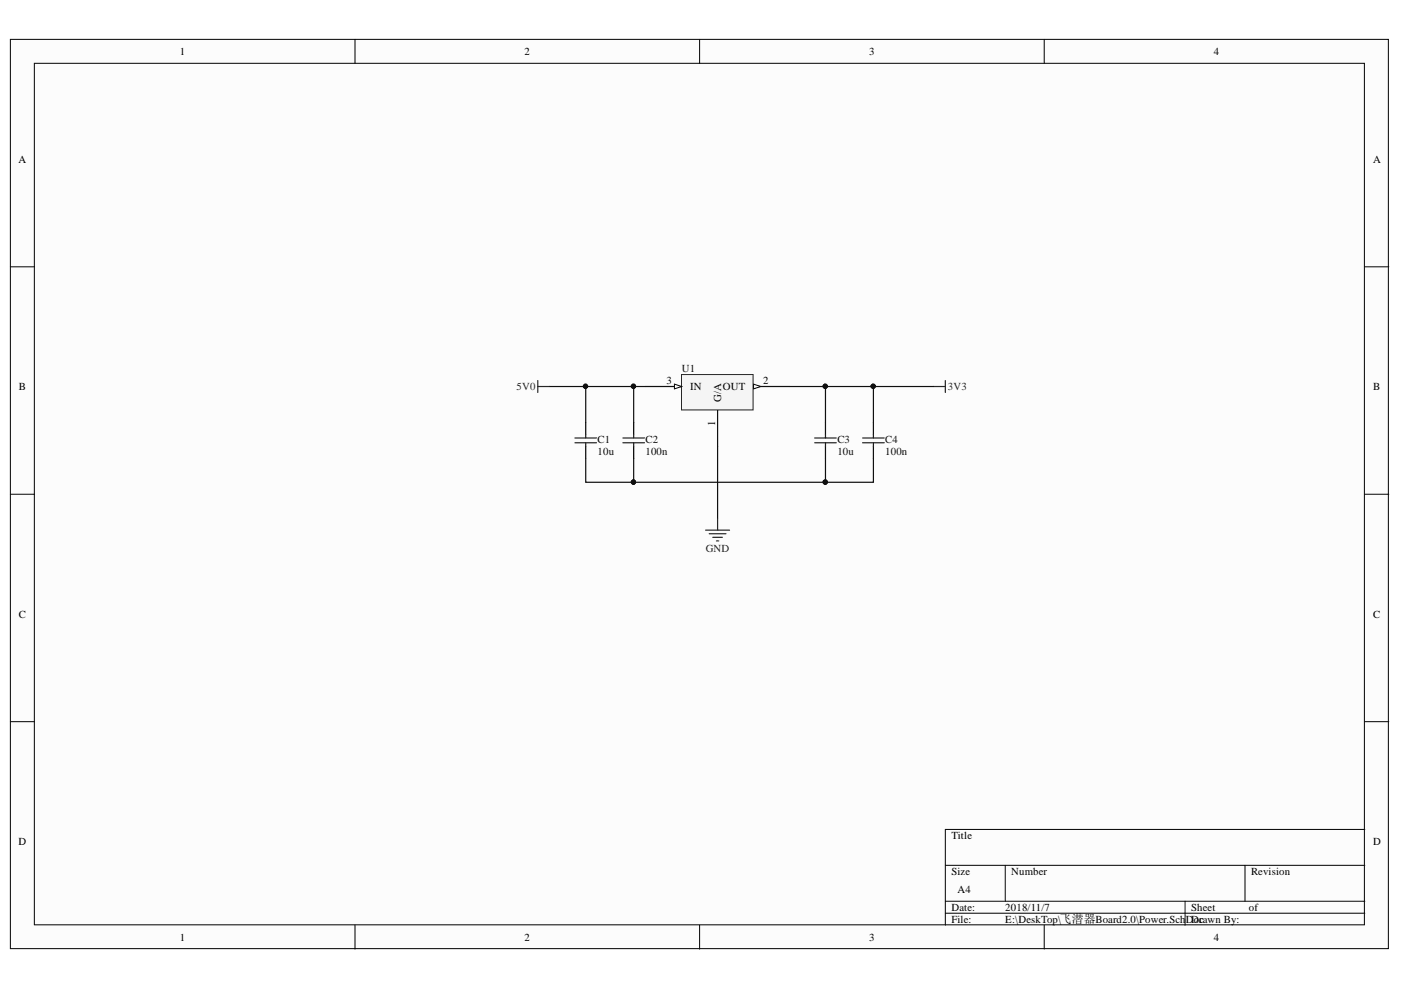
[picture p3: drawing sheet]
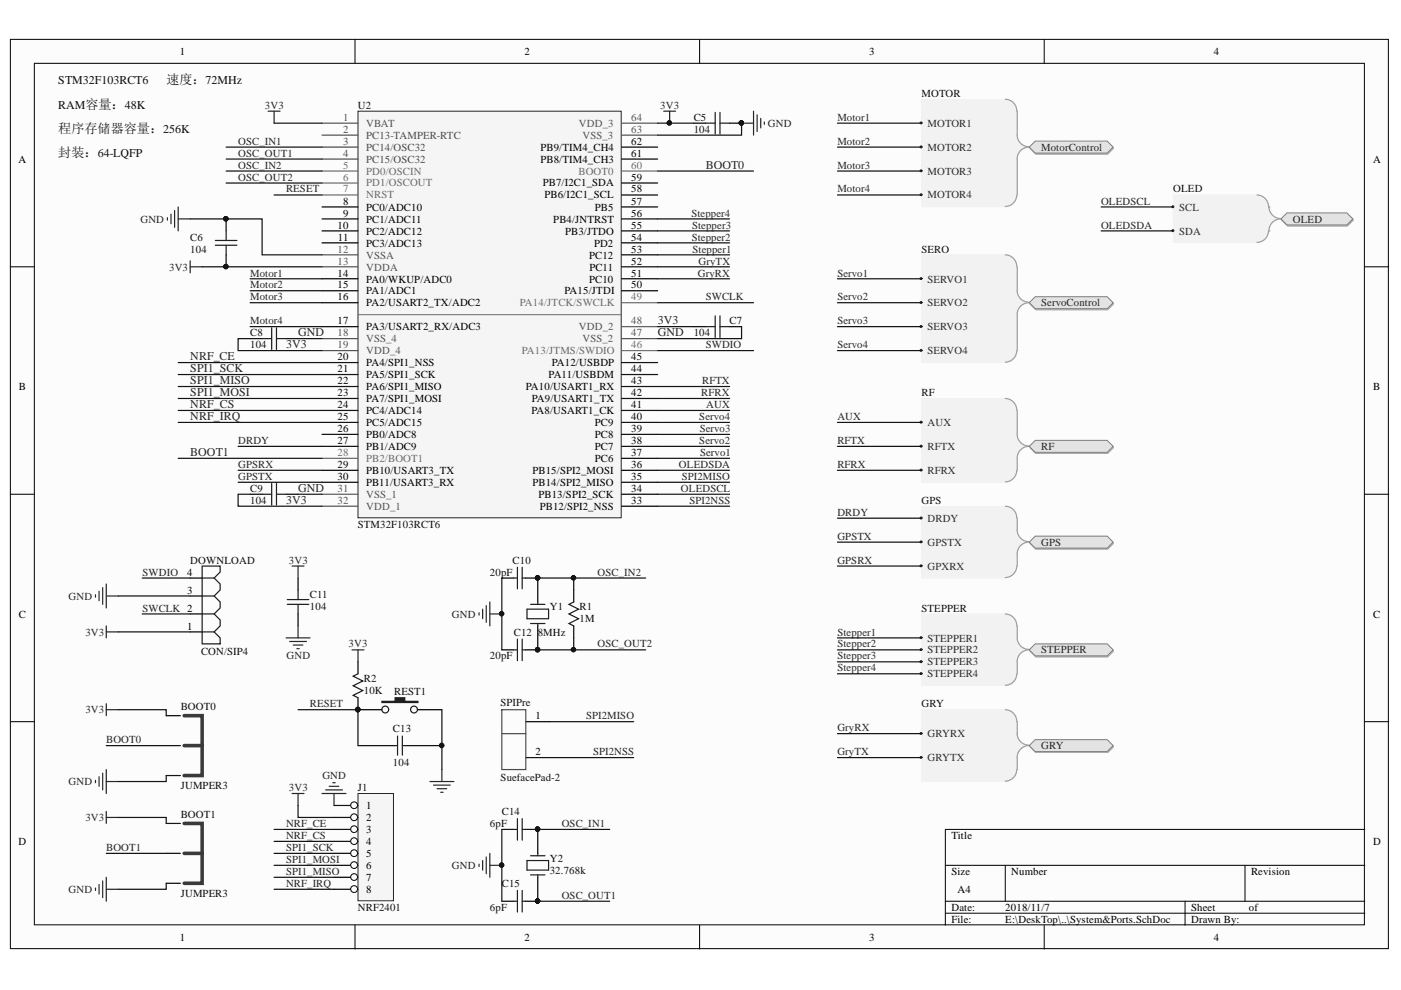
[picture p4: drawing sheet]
# Altium project Fly&Dive.PrjPCB
4 sheets, 41 parts. Net scope: hierarchical (ports join the sheet entries above them; power ports are global).
Board file: FlyAndDive.PcbDoc
Sheets:
  Board.SchDoc
    U_Models = Models.SchDoc
    U_System&Ports = System&Ports.SchDoc
    U_Power = Power.SchDoc

## Sheet Board.SchDoc
size A4

### Sub-sheets
U_Models = Models.SchDoc: MotorControl (harness MOTOR), ServoControl (harness SERO), RF (harness RF), GPS (harness GPS), STEPPER (harness STEPPER), GRY (harness GRY), OLED (harness OLED)
U_Power = Power.SchDoc: no entries
U_System&Ports = System&Ports.SchDoc: MotorControl (harness MOTOR), ServoControl (harness SERO), RF (harness RF), GPS (harness GPS), STEPPER (harness STEPPER), GRY (harness GRY), OLED (harness OLED)

### Buses and harness runs
harness sheet U_Models/GPS = sheet U_System&Ports/GPS
harness sheet U_Models/GRY = sheet U_System&Ports/GRY
harness sheet U_Models/MotorControl = sheet U_System&Ports/MotorControl
harness sheet U_Models/OLED = sheet U_System&Ports/OLED
harness sheet U_Models/RF = sheet U_System&Ports/RF
harness sheet U_Models/ServoControl = sheet U_System&Ports/ServoControl
harness sheet U_Models/STEPPER = sheet U_System&Ports/STEPPER

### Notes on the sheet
- MOTOR:   TIM2 CH1-CH4   PA0-PA3      (AF)
  SERVO:     TIM3 CH1-CH4   PC6-PC9      (REMAP)
  GPS:          USART3               PB10,PB11    (AF)
  RF:            USART1               PA9,PA10      (AF)
  OLED:                                   PB13,PB15    (软件模拟)
  GRY:         USART3               PC10,PC11  (REMAP)
  STEPPER: PC12,PD2,PB3,PB4     (PB3,4需REMAP)
  GRY和GPS共用USART3     按需选择

## Sheet Models.SchDoc
size A4

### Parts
GPS  SurfacePad-5  [SurfacePad-5]
Gry  Gyroscop  [串口陀螺仪]
Motor1  CON/SIP3  [HDR1X3]
Motor2  CON/SIP3  [HDR1X3]
Motor3  CON/SIP3  [HDR1X3]
Motor4  CON/SIP3  [HDR1X3]
OLED  Header 4  [HDR1X4]
RF  SurfacePad-5  [SurfacePad-5]
Servo1  CON/SIP3  [HDR1X3]
Servo2  CON/SIP3  [HDR1X3]
Servo3  CON/SIP3  [HDR1X3]
Servo4  CON/SIP3  [HDR1X3]
StepperCon  Header 5  [HDR1X5]
StepperDri  ULN2003  [SOIC16]

### Ports
GPS (harness GPS), GRY (harness GRY), MotorControl (harness MOTOR), OLED (harness OLED), RF (harness RF), ServoControl (harness SERO), STEPPER (harness STEPPER)

### Harnesses
MOTOR: MOTOR1, MOTOR2, MOTOR3, MOTOR4
SERO: SERVO1, SERVO2, SERVO3, SERVO4
RF: AUX, RFTX, RFRX
GPS: DRDY, GPSTX, GPXRX
STEPPER: STEPPER1, STEPPER2, STEPPER3, STEPPER4
GRY: GRYRX, GRYTX
OLED: SCL, SDA

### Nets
3V3: Gry.1(VCC) Gry.8(VCC)
5V0: GPS.5 Motor1.2 Motor2.2 Motor3.2 Motor4.2 OLED.1 RF.2 Servo1.2 Servo2.2 Servo3.2 Servo4.2
GND: GPS.4 Gry.4(GND) Gry.5(GND) Motor1.3 Motor2.3 Motor3.3 Motor4.3 OLED.2 RF.1 Servo1.3 Servo2.3 Servo3.3 Servo4.3 StepperDri.8(GND)
AUX: RF.3 ; port RF.AUX
COM: StepperCon.1 StepperDri.9(COM)
DRDY: GPS.1 ; port GPS.DRDY
GPSRX: GPS.3 ; port GPS.GPXRX
GPSTX: GPS.2 ; port GPS.GPSTX
GryRX: Gry.2(RX) ; port GRY.GRYRX
GryTX: Gry.3(TX) ; port GRY.GRYTX
Motor1: Motor1.1 ; port MotorControl.MOTOR1
Motor2: Motor2.1 ; port MotorControl.MOTOR2
Motor3: Motor3.1 ; port MotorControl.MOTOR3
Motor4: Motor4.1 ; port MotorControl.MOTOR4
OLEDSCL: OLED.4 ; port OLED.SCL
OLEDSDA: OLED.3 ; port OLED.SDA
RFRX: RF.5 ; port RF.RFRX
RFTX: RF.4 ; port RF.RFTX
Servo1: Servo1.1 ; port ServoControl.SERVO1
Servo2: Servo2.1 ; port ServoControl.SERVO2
Servo3: Servo3.1 ; port ServoControl.SERVO3
Servo4: Servo4.1 ; port ServoControl.SERVO4
Stepper1: StepperDri.1(IN1) ; port STEPPER.STEPPER1
Stepper2: StepperDri.2(IN2) ; port STEPPER.STEPPER2
Stepper3: StepperDri.3(IN3) ; port STEPPER.STEPPER3
Stepper4: StepperDri.4(IN4) ; port STEPPER.STEPPER4
NetStepperCon_2: StepperCon.2 StepperDri.16(OT1)
NetStepperCon_3: StepperCon.3 StepperDri.15(OT2)
NetStepperCon_4: StepperCon.4 StepperDri.14(OT3)
NetStepperCon_5: StepperCon.5 StepperDri.13(OT4)

Not connected (* = marked no-connect by the designer): Gry 6(SDA)* 7(SCL)*; StepperDri 5(IN5)* 6(IN6)* 7(IN7)* 10(OT7)* 11(OT6)* 12(OT5)*

## Sheet System&Ports.SchDoc
size A4

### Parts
BOOT0  JUMPER3  [Jumper3]
BOOT1  JUMPER3  [Jumper3]
C5  104  [C0603]
C6  104  [C0603]
C7  104  [C0603]
C8  104  [C0603]
C9  104  [C0603]
C10  20pF  [LC-0603_C]
C11  104  [C0603]
C12  20pF  [LC-0603_C]
C13  104  [LC-0603_C]
C14  6pF  [LC-0603_C]
C15  6pF  [LC-0603_C]
DOWNLOAD  CON/SIP4  [HDR1X4]
J1  NRF2401  [HDR2X4]
R1  1M  [LC-0603_R]
R2  10K  [R0603]
REST1  (no value)  [KEY-K2]
SPIPre  SuefacePad-2  [SurfacePad-2]
U2  STM32F103RCT6  [LC-LQFP-64_10x10x05P]
Y1  8MHz  [XTAL-49/S_N]
Y2  32.768k  [XTAL_2X6 卧式]

### Ports
GPS (harness GPS), GRY (harness GRY), MotorControl (harness MOTOR), OLED (harness OLED), RF (harness RF), ServoControl (harness SERO), STEPPER (harness STEPPER)

### Harnesses
MOTOR: MOTOR1, MOTOR2, MOTOR3, MOTOR4
SERO: SERVO1, SERVO2, SERVO3, SERVO4
RF: AUX, RFTX, RFRX
GPS: DRDY, GPSTX, GPXRX
STEPPER: STEPPER1, STEPPER2, STEPPER3, STEPPER4
GRY: GRYRX, GRYTX
OLED: SCL, SDA

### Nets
3V3: BOOT0.1 BOOT1.1 C5.1 C6.2 C7.1 C8.1 C9.1 C11.1 DOWNLOAD.1 J1.2 R2.2 U2.1(VBAT) U2.13(VDDA) U2.19(VDD_4) U2.32(VDD_1) U2.48(VDD_2) U2.64(VDD_3)
GND: BOOT0.3 BOOT1.3 C5.2 C6.1 C7.2 C8.2 C9.2 C10.1 C11.2 C12.1 C13.1 C14.1 C15.1 DOWNLOAD.3 J1.1 REST1.2 U2.12(VSSA) U2.18(VSS_4) U2.31(VSS_1) U2.47(VSS_2) U2.63(VSS_3)
AUX: U2.41(PA8/USART1_CK) ; port RF.AUX
BOOT0: BOOT0.2 U2.60(BOOT0)
BOOT1: BOOT1.2 U2.28(PB2/BOOT1)
DRDY: U2.27(PB1/ADC9) ; port GPS.DRDY
GPSRX: U2.29(PB10/USART3_TX) ; port GPS.GPXRX
GPSTX: U2.30(PB11/USART3_RX) ; port GPS.GPSTX
GryRX: U2.51(PC10) ; port GRY.GRYRX
GryTX: U2.52(PC11) ; port GRY.GRYTX
Motor1: U2.14(PA0/WKUP/ADC0) ; port MotorControl.MOTOR1
Motor2: U2.15(PA1/ADC1) ; port MotorControl.MOTOR2
Motor3: U2.16(PA2/USART2_TX/ADC2) ; port MotorControl.MOTOR3
Motor4: U2.17(PA3/USART2_RX/ADC3) ; port MotorControl.MOTOR4
NRF_CE: J1.3 U2.20(PA4/SPI1_NSS)
NRF_CS: J1.4 U2.24(PC4/ADC14)
NRF_IRQ: J1.8 U2.25(PC5/ADC15)
OLEDSCL: U2.34(PB13/SPI2_SCK) ; port OLED.SCL
OLEDSDA: U2.36(PB15/SPI2_MOSI) ; port OLED.SDA
OSC_IN1: C14.2 U2.3(PC14/OSC32) Y2.2
OSC_IN2: C10.2 R1.2 U2.5(PD0/OSCIN) Y1.1
OSC_OUT1: C15.2 U2.4(PC15/OSC32) Y2.1
OSC_OUT2: C12.2 R1.1 U2.6(PD1/OSCOUT) Y1.2
RESET: C13.2 R2.1 REST1.1 U2.7(NRST)
RFRX: U2.42(PA9/USART1_TX) ; port RF.RFRX
RFTX: U2.43(PA10/USART1_RX) ; port RF.RFTX
Servo1: U2.37(PC6) ; port ServoControl.SERVO1
Servo2: U2.38(PC7) ; port ServoControl.SERVO2
Servo3: U2.39(PC8) ; port ServoControl.SERVO3
Servo4: U2.40(PC9) ; port ServoControl.SERVO4
SPI1_MISO: J1.7 U2.22(PA6/SPI1_MISO)
SPI1_MOSI: J1.6 U2.23(PA7/SPI1_MOSI)
SPI1_SCK: J1.5 U2.21(PA5/SPI1_SCK)
SPI2MISO: SPIPre.1 U2.35(PB14/SPI2_MISO)
SPI2NSS: SPIPre.2 U2.33(PB12/SPI2_NSS)
Stepper1: U2.53(PC12) ; port STEPPER.STEPPER1
Stepper2: U2.54(PD2) ; port STEPPER.STEPPER2
Stepper3: U2.55(PB3/JTDO) ; port STEPPER.STEPPER3
Stepper4: U2.56(PB4/JNTRST) ; port STEPPER.STEPPER4
SWCLK: DOWNLOAD.2 U2.49(PA14/JTCK/SWCLK)
SWDIO: DOWNLOAD.4 U2.46(PA13/JTMS/SWDIO)

Not connected (* = marked no-connect by the designer): U2 2(PC13-TAMPER-RTC) 8(PC0/ADC10) 9(PC1/ADC11) 10(PC2/ADC12) 11(PC3/ADC13) 26(PB0/ADC8) 44(PA11/USBDM) 45(PA12/USBDP) 50(PA15/JTDI) 57(PB5) 58(PB6/I2C1_SCL) 59(PB7/I2C1_SDA) 61(PB8/TIM4_CH3) 62(PB9/TIM4_CH4)

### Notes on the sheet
- STM32F103RCT6
- 程序存储器容量：256K
- RAM容量：48K
- 速度：72MHz
- 封装：64-LQFP

## Sheet Power.SchDoc
size A4

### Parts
C1  10u  [C0805]
C2  100n  [C0603]
C3  10u  [C0805]
C4  100n  [C0603]
U1  AMS1117-XX  [SOT223]  (value not drawn)

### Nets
3V3: C3.1 C4.1 U1.2(OUT)
5V0: C1.1 C2.1 U1.3(IN)
GND: U1.1(G/A)
NetC1_2: C1.2 C2.2 C3.2 C4.2

## Nets that join several sheets
3V3: Models (Gry.1 Gry.8), System&Ports (17 pins), Power (C3.1 C4.1 U1.2)
5V0: Models (11 pins), Power (C1.1 C2.1 U1.3)
GND: Models (14 pins), System&Ports (21 pins), Power (U1.1)
AUX: Models (RF.3), System&Ports (U2.41)
DRDY: Models (GPS.1), System&Ports (U2.27)
GPSRX: Models (GPS.3), System&Ports (U2.29)
GPSTX: Models (GPS.2), System&Ports (U2.30)
GryRX: Models (Gry.2), System&Ports (U2.51)
GryTX: Models (Gry.3), System&Ports (U2.52)
Motor1: Models (Motor1.1), System&Ports (U2.14)
Motor2: Models (Motor2.1), System&Ports (U2.15)
Motor3: Models (Motor3.1), System&Ports (U2.16)
Motor4: Models (Motor4.1), System&Ports (U2.17)
OLEDSCL: Models (OLED.4), System&Ports (U2.34)
OLEDSDA: Models (OLED.3), System&Ports (U2.36)
RFRX: Models (RF.5), System&Ports (U2.42)
RFTX: Models (RF.4), System&Ports (U2.43)
Servo1: Models (Servo1.1), System&Ports (U2.37)
Servo2: Models (Servo2.1), System&Ports (U2.38)
Servo3: Models (Servo3.1), System&Ports (U2.39)
Servo4: Models (Servo4.1), System&Ports (U2.40)
Stepper1: Models (StepperDri.1), System&Ports (U2.53)
Stepper2: Models (StepperDri.2), System&Ports (U2.54)
Stepper3: Models (StepperDri.3), System&Ports (U2.55)
Stepper4: Models (StepperDri.4), System&Ports (U2.56)
